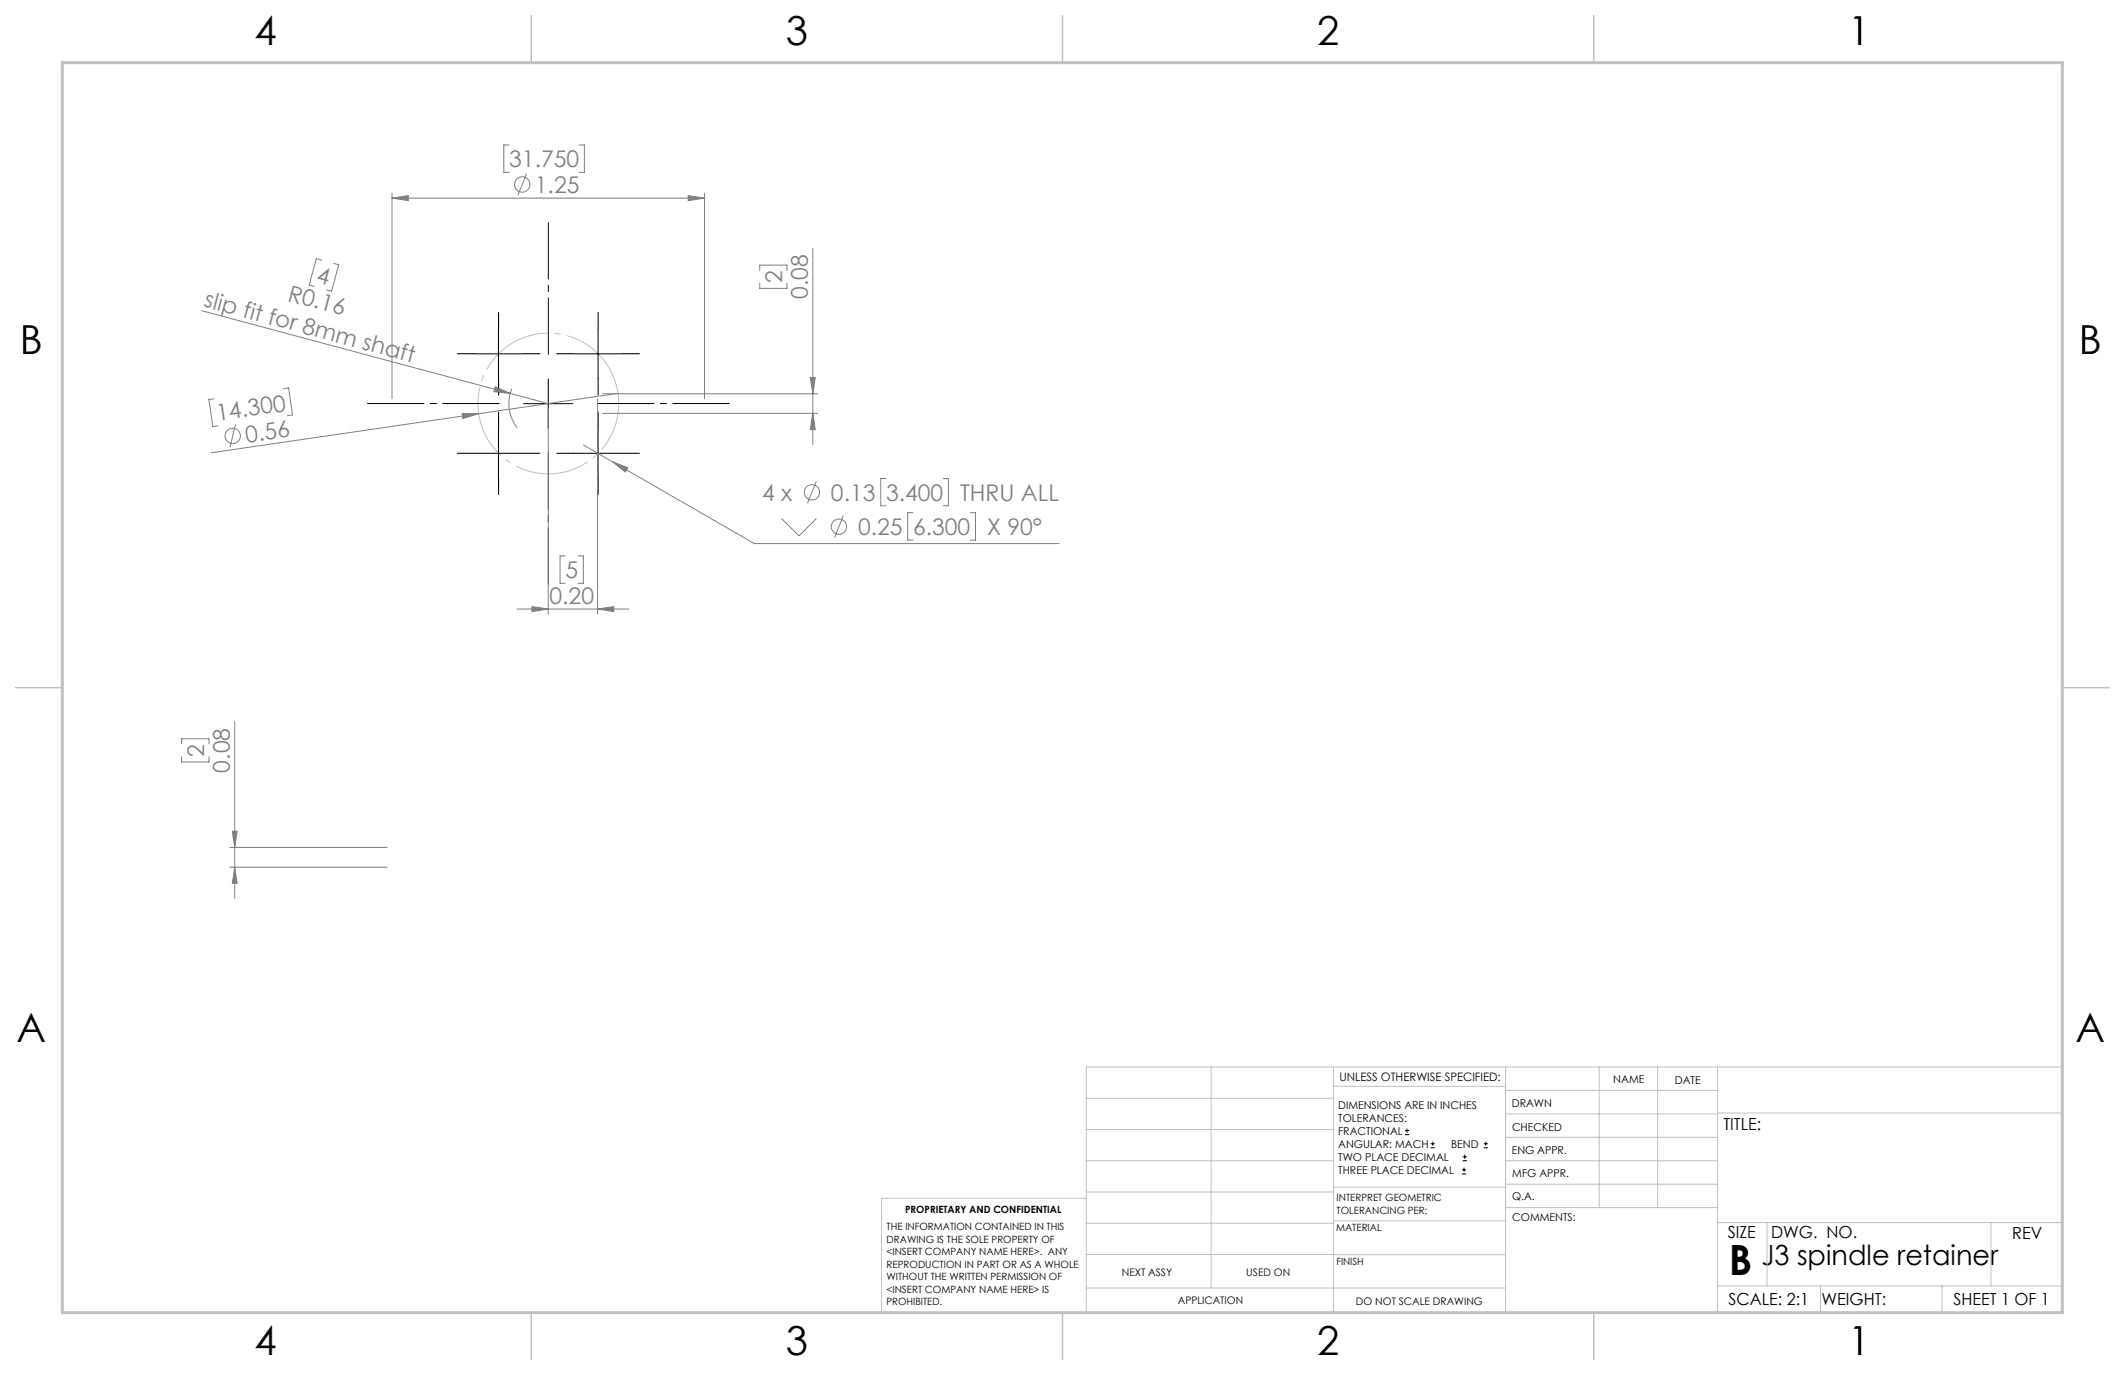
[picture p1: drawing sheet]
<svg xmlns="http://www.w3.org/2000/svg" width="432mm" height="279mm" viewBox="0 0 432 279" stroke-linecap="round" stroke-linejoin="round" font-family="sans-serif">
<g fill="none" stroke="#808080" stroke-width=".2">
<path d="M79.7 39.3v41.7M103.5 29.5h-1.1v5.5h1.1M107 35.3l-1.8 4.4M117.7 29.5h1v5.5h-1M139.8 39.8l3.4 .5-3.4 .5zM143.2 39.3v41.7M65.3 52.8l-1-.2-1.5 5.3 1.1 .3M67.8 53.5l1 .3-1.4 5.4-1-.3M79.7 40.3h63.5M79.7 40.3l3.3-.5v1zM154.4 55v-1.1h5.5v1.1M154.4 57.5v1.1h5.5v-1.1"/>
<path d="M165.2 50.4v39.9M41 63.1l62.7 16.8M57.6 79l1-.2 .8 5.5-1 .2M100.6 78.6l3.1 1.3-3.3-.3zM103.7 79.9l7.7 2.1M104 79a7.9 7.9 0 0 0 1.1 7.9M125.6 79.9l-82.7 12.1M164.6 76.7h1.1l-.5 3.3zM43.5 81l-1.1 .2 .9 5.5 1-.2M47.8 86.3l-1.1 4.6M93.9 84l3.4 .1-3.2 1zM111.4 83v41.8"/>
<path d="M118.6 90.4l5.9 3.4M121.4 81v43.8M122.4 80h43.8M122.4 84h43.8M124.5 93.8l28.8 16.7h61.9M124.5 93.8l3.1 1.2-.5 .9zM165.2 84l.5 3.3h-1.1zM165.9 97.8l-1.8 4.5M180 97.2h-1v5.6h1M191.7 97.2h1v5.6h-1M114.9 113h-1.1v5.5h1.1M117.5 113h1v5.5h-1"/>
<path d="M158.8 105.3l3.5 3.6 3.6-3.6M171.3 104.8l-1.7 4.5M185.5 104.2h-1.1v5.5h1.1M197.2 104.2h1v5.5h-1M105.1 123.8h22.7M108.1 123.3l3.3 .5-3.3 .5zM121.4 123.8l3.3-.5v1zM36.9 151.2v-1.1h5.6v1.1M36.9 153.8v1h5.6v-1M47.7 146.6v36M46.7 172.2h32M46.7 176.2h32"/>
<path d="M47.2 168.9h1l-.5 3.3zM47.7 176.2l.5 3.3h-1z"/>
<circle cx="106.1" cy="37.5" r="1.55"/>
<circle cx="47.3" cy="88.6" r="1.56"/>
<circle cx="165" cy="100" r="1.55"/>
<circle cx="170.5" cy="107" r="1.55"/>
</g>
<g fill="none" stroke="#000" stroke-width=".2">
<path d="M96.3 71.9h10M101.3 66.9v10M111.4 77v10M116.5 71.9h10M121.5 66.9v10M96.3 92.1h10M101.3 87.1v10M106.4 82h10M116.5 92.1h10M121.5 87.1v10M285.5 230.6h.8M285.5 229.7h.8"/>
<path d="M285.9 229.3v.9M290.7 233.2h.8M290.7 232.4h.8M291.1 232v.8M297.1 238.5h.8M297.1 237.7h.8M297.2 235.9h.9M297.2 235.1h.9M297.5 237.3v.8M297.6 234.6v.9M301.5 233.2h.8M301.5 232.4h.8"/>
<path d="M301.9 232v.8"/>
</g>
<path d="M125.1 77.8a14.3 14.3 0 0 0-23.9-5.8 14.3 14.3 0 0 0 6.3 23.7 14.3 14.3 0 0 0 17.9-16.8l-.3-1.1" fill="none" stroke="#c0c0c0" stroke-width=".2" stroke-dasharray="15.2 1.3 1.3 1.3" stroke-dashoffset=".8" stroke-linecap="butt"/>
<g fill="none" stroke="#000" stroke-width=".2" stroke-dasharray="15.2 1.3 1.3 1.3">
<path d="M96.3 71.9h-3.4M101.3 66.9v-3.4M101.3 76.9v3.4M106.3 71.9h3.4M116.5 71.9h-3.4M121.5 66.9v-3.4M121.5 76.9v3.4M126.5 71.9h3.4M96.3 92.1h-3.4M101.3 87.1v-3.4M101.3 97.1v3.4M106.3 92.1h3.4"/>
<path d="M116.5 92.1h-3.4M121.5 87.1v-3.4M121.5 97.1v3.4M126.5 92.1h3.4"/>
</g>
<path d="M111.4 72v-26.8M101.4 82h-26.7M111.4 92v26.7M121.4 82h26.8" fill="none" stroke="#000" stroke-width=".2" stroke-dasharray="15.2 1.3 1.3 1.3" stroke-dashoffset="3.8"/>
<g fill="none" stroke="#c0c0c0" stroke-width=".2">
<path d="M246.1 216.8v44.9M271 216.8v49.9M305.9 216.8v49.9M324.9 216.8v28.6M336.8 216.8v28.6M349 216.8v49.9M220.7 235.9h50.3M220.7 229.5h50.3M220.7 223.2h50.3M271 220.7h34.9M305.9 231.1h43.1M305.9 226.3h43.1"/>
<path d="M305.9 221.6h43.1M305.9 235.9h43.1M349 226.2h70.1M220.7 243.5h-41.6v23.2h240v-49.9h-198.4v49.9M220.7 248.6h50.3M220.7 242.2h50.3M220.7 254.9h50.3M271 255h34.9M271 248.1h35M271 241.2h35M305.9 240.6h43.1M306 245.4h43"/>
<path d="M349 248.4h70.1M359.1 248.4v12.9M404.6 248.4v12.9M220.7 261.7h85.2M349 261.3h70.1M369.9 261.3v5.4M394.6 261.3v5.4"/>
</g>
<path d="M107.9 3.2v9.5M215.9 3.2v9.5M323.8 3.2v9.5M3.1 139.7h9.6M419.1 139.7h9.5M107.9 266.7v9.6M215.9 266.7v9.6M323.8 266.7v9.6" fill="none" stroke="#c0c0c0" stroke-width=".3"/>
<path d="M12.7 12.7h406.4v254h-406.4z" fill="none" stroke="#c0c0c0" stroke-width=".6"/>
<g fill="#808080">
<path d="M93.9 84l3.4 .1-3.2 1z"/>
<path d="M100.6 78.6l3.1 1.3-3.3-.3z"/>
<path d="M79.7 40.3l3.3-.5v1zM139.8 39.8l3.4 .5-3.4 .5zM124.5 93.8l2.6 2.1 .5-.9zM108.1 123.3l3.3 .5-3.3 .5zM121.4 123.8l3.3-.5v1z"/>
<path d="M164.6 76.7h1.1l-.5 3.3zM165.2 84l.5 3.3h-1.1zM47.2 168.9h1l-.5 3.3zM47.7 176.2l.5 3.3h-1z"/>
</g>
<text font-size="8.5" x="351.3" y="259">B</text>
<g font-size="8.1">
<text x="51.7" y="9">4</text>
<text x="159.7" y="9">3</text>
<text x="267.6" y="9">2</text>
<text x="375.6" y="9">1</text>
<text x="4" y="72">B</text>
<text x="422.4" y="72">B</text>
<text x="3.3" y="211.7">A</text>
<text x="421.7" y="211.7">A</text>
<text x="51.7" y="275.3">4</text>
<text x="159.7" y="275.3">3</text>
<text x="267.6" y="275.3">2</text>
<text x="375.6" y="275.3">1</text>
</g>
<text font-size="5.6" x="357.9" y="257">J3 spindle retainer</text>
<g font-size="4.7" fill="#808080">
<text x="103.5" y="34">31.750</text>
<text x="108.7" y="39.2">1.25</text>
<text x="64.1" y="57.2" transform="rotate(15 64.1 57.2)">4</text>
<text x="158.9" y="57.5" transform="rotate(-90 158.9 57.5)">2</text>
<text x="41.3" y="62.3" transform="rotate(15 41.3 62.3)">slip fit for 8mm shaft</text>
<text x="58.3" y="61.1" transform="rotate(15 58.3 61.1)">R0.16</text>
<text x="164.2" y="60.8" transform="rotate(-90 164.2 60.8)">0.08</text>
<text x="44.2" y="85.5" transform="rotate(-8 44.2 85.5)">14.300</text>
<text x="50.1" y="89.9" transform="rotate(-8 50.1 89.9)">0.56</text>
<text x="154.9" y="101.7">4 x</text>
<text x="168.9" y="101.7">0.13</text>
<text x="180" y="101.7">3.400</text>
<text x="195.1" y="101.7">THRU ALL</text>
<text x="174.3" y="108.7">0.25</text>
<text x="185.5" y="108.7">6.300</text>
<text x="200.6" y="108.7">X 90°</text>
<text x="114.9" y="117.5">5</text>
<text x="111.7" y="122.7">0.20</text>
<text x="41.5" y="153.7" transform="rotate(-90 41.5 153.7)">2</text>
<text x="46.7" y="157" transform="rotate(-90 46.7 157)">0.08</text>
</g>
<g font-size="3.4">
<text x="350.2" y="229.5">TITLE:</text>
<text x="351.1" y="251.6">SIZE</text>
<text x="359.9" y="251.6">DWG. NO.</text>
<text x="408.9" y="251.7">REV</text>
<text x="351.2" y="265.2">SCALE: 2:1</text>
<text x="370.1" y="265.3">WEIGHT:</text>
<text x="396.9" y="265.2">SHEET 1 OF 1</text>
</g>
<text font-size="2.4" x="272.2" y="219.7">UNLESS OTHERWISE SPECIFIED:</text>
<g font-size="2.2">
<text x="327.8" y="220.1">NAME</text>
<text x="340.3" y="220.2">DATE</text>
<text x="271.9" y="225.3">DIMENSIONS ARE IN INCHES</text>
<text x="271.9" y="227.9">TOLERANCES:</text>
<text x="307.2" y="224.9">DRAWN</text>
<text x="271.9" y="230.6">FRACTIONAL</text>
<text x="271.9" y="233.2">ANGULAR: MACH</text>
<text x="294.9" y="233.2">BEND</text>
<text x="307.3" y="229.8">CHECKED</text>
<text x="271.9" y="235.9">TWO PLACE DECIMAL</text>
<text x="271.9" y="238.5">THREE PLACE DECIMAL</text>
<text x="307.2" y="234.5">ENG APPR.</text>
<text x="307.3" y="239.2">MFG APPR.</text>
<text x="307.3" y="243.9">Q.A.</text>
<text x="307.3" y="248.1">COMMENTS:</text>
</g>
<g font-size="2.1">
<text x="227.9" y="259.2">NEXT ASSY</text>
<text x="253.3" y="259.2">USED ON</text>
<text x="239.3" y="265">APPLICATION</text>
<text x="275.5" y="265.1">DO NOT SCALE DRAWING</text>
</g>
<g font-size="2">
<text x="271.6" y="244.1">INTERPRET GEOMETRIC</text>
<text x="180.2" y="250">THE INFORMATION CONTAINED IN THIS</text>
<text x="183.9" y="246.4">PROPRIETARY AND CONFIDENTIAL</text>
<text x="271.5" y="250.2">MATERIAL</text>
<text x="271.6" y="246.6">TOLERANCING PER:</text>
<text x="180.2" y="252.5">DRAWING IS THE SOLE PROPERTY OF</text>
<text x="180.2" y="255.1">&lt;INSERT COMPANY NAME HERE&gt;. ANY</text>
<text x="180.2" y="257.6">REPRODUCTION IN PART OR AS A WHOLE</text>
<text x="271.5" y="257">FINISH</text>
<text x="180.2" y="260.1">WITHOUT THE WRITTEN PERMISSION OF</text>
<text x="180.2" y="262.6">&lt;INSERT COMPANY NAME HERE&gt; IS</text>
<text x="180.2" y="265.2">PROHIBITED.</text>
</g>
</svg>
